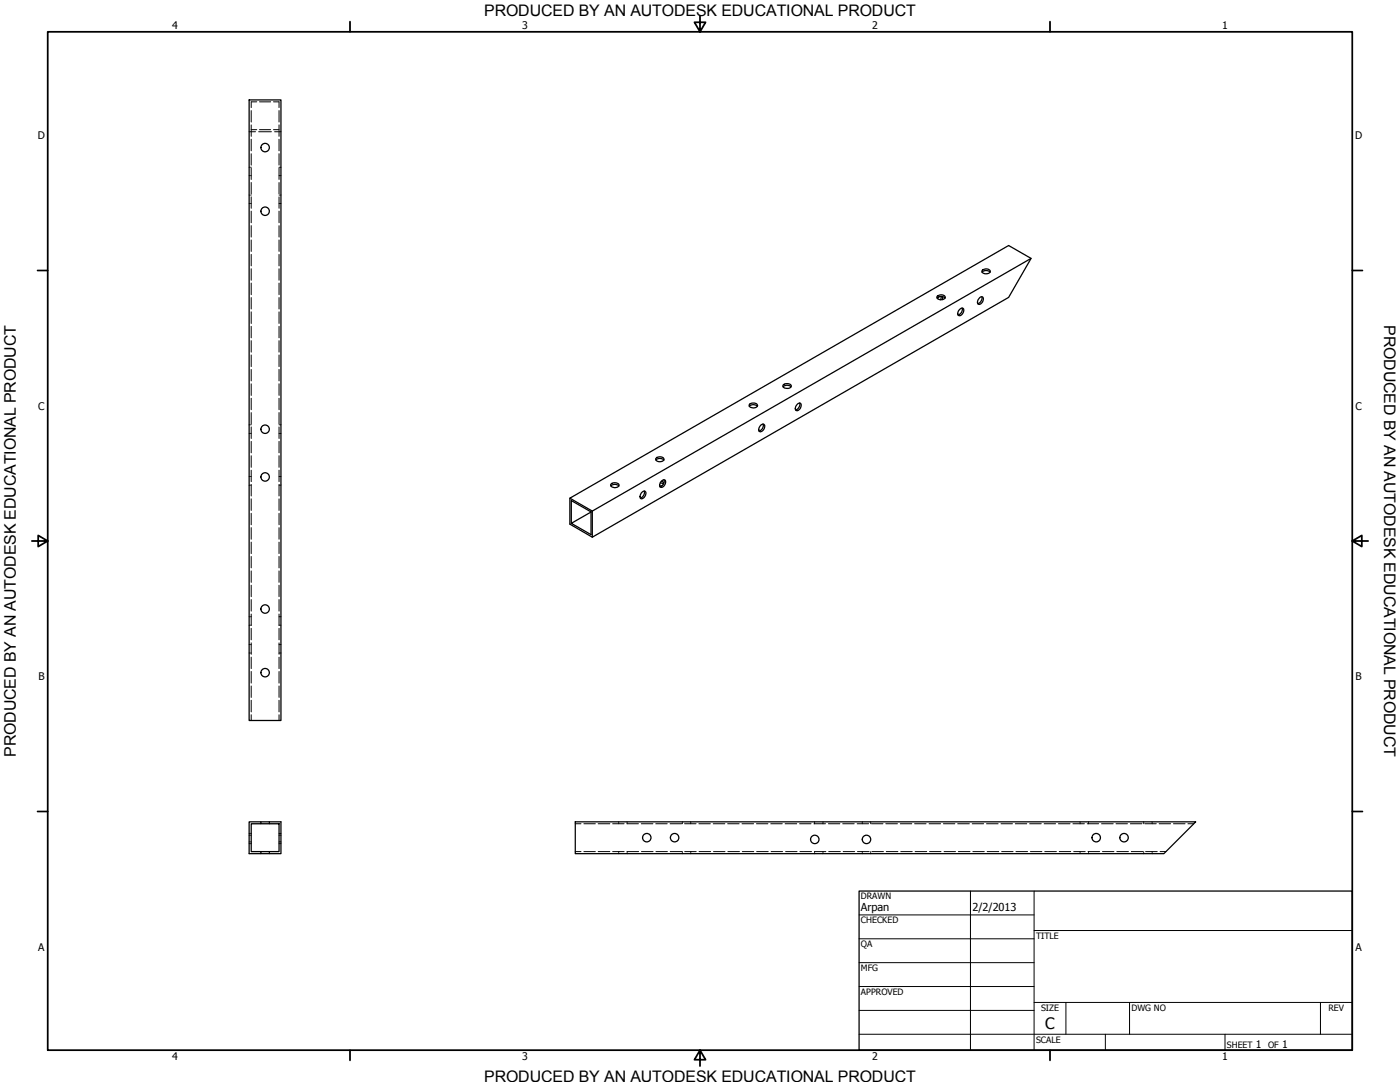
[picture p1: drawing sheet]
<svg xmlns="http://www.w3.org/2000/svg" width="559mm" height="432mm" viewBox="0 0 559 432" stroke-linecap="round" stroke-linejoin="round" font-family="sans-serif">
<!-- layer: Visible (ANSI) -->
<g fill="none" stroke="#000" stroke-width=".51">
<path d="M99.4 39.9h12.7v247.6h-12.7zM374 118.9a2.3 2.3 0 0 1 3.2 0M374.1 118.2a2.06 2.06 0 0 1 3.2 .4 1.85 1.85 0 0 1-1.7 1 1.85 1.85 0 0 1-1.6-1.1zM374.8 118.4l-.6 .8M375.7 118.3l-.2 1.3M376.1 118.4l.1 1.2M391 118.8a.87 .87 0 0 1 1.4-.1 1.93 1.93 0 0 1-2 2.6l-.2-1.2zM391.9 118.4a2.26 2.26 0 0 1-1.6 2.8M392 108.6a2.15 2.15 0 0 1 3.2 0M392 107.9a2.06 2.06 0 0 1 3.3 .4 1.87 1.87 0 0 1-1.7 1 1.87 1.87 0 0 1-1.7-1.1zM411.5 103.1l-175.1 100.9v10.4M382.8 123.7a.99 .99 0 0 1 1.4-.7 .99 .99 0 0 1 .4 1.5l-.6 1a.92 .92 0 0 1-1.3 .4 .92 .92 0 0 1-.4-1.2z"/>
<path d="M384 122.9a2.14 2.14 0 0 1-1.6 2.8M312.5 154.4a2.3 2.3 0 0 1 3.2 0M312.6 153.6a2.17 2.17 0 0 1 3.2 .4 1.87 1.87 0 0 1-1.7 1 1.87 1.87 0 0 1-1.6-1.1zM299.1 162.1a2.3 2.3 0 0 1 3.2 0M299.1 161.4a2.12 2.12 0 0 1 3.3 .4 1.85 1.85 0 0 1-1.7 1 1.85 1.85 0 0 1-1.7-1.1zM303.7 169.6l.8-.4a1.6 1.6 0 0 1 .8 1.6 1.6 1.6 0 0 1-1.1 1.3l-.8 .2a1.61 1.61 0 0 1 .3-2.7zM304.5 169.2a2.23 2.23 0 0 1-1.5 2.8M318.3 161.2a.81 .81 0 0 1 1.1-.3 .81 .81 0 0 1 .4 1 1.5 1.5 0 0 1-.6 1.6 1.5 1.5 0 0 1-1.7 0v-.9zM319.2 160.8a2.26 2.26 0 0 1-1.6 2.8M227.5 198.8v10.4l8.9 5.2 166.2-95.7 8.9-15.6-8.9-5.1-175.1 100.8 8.9 5.2M243.8 193.9a2.3 2.3 0 0 1 3.2 0M243.9 193.2a2.06 2.06 0 0 1 3.2 .4 1.85 1.85 0 0 1-1.7 1 1.85 1.85 0 0 1-1.7-1.1z"/>
<path d="M256.3 196.3a.81 .81 0 0 1 1.1-.3 .81 .81 0 0 1 .4 1l-.7 1.5-1.1 .6-.5-.9zM257.2 196a2.37 2.37 0 0 1-1.6 2.8M261.8 183.6a2.3 2.3 0 0 1 3.2 0M262.2 182.6a1.72 1.72 0 0 1 2.8 1 1.97 1.97 0 0 1-3.3-.5zM263.5 192.7l1.3 .5M263.8 192.2a.99 .99 0 0 1 1.4-.7 .99 .99 0 0 1 .4 1.5l-.6 1a.88 .88 0 0 1-1.2 .5 .88 .88 0 0 1-.4-1.3zM264 192.1l1 .6M264.2 193.9l-.9 .1M265 191.5a2.23 2.23 0 0 1-1.6 2.7M235.9 204.3l-7.9 4.6 7.9 4.5v-9.1l-7.9-4.5v9.1M99.4 328h12.7v12.7h-12.7zM100.3 328.7h11.1v11.2h-11.1z"/>
<path d="M229.6 328h247.7l-12.7 12.7h-235z"/>
<circle cx="105.8" cy="58.9" r="1.68"/>
<circle cx="105.8" cy="84.3" r="1.68"/>
<circle cx="105.8" cy="171.3" r="1.68"/>
<circle cx="105.8" cy="190.3" r="1.68"/>
<circle cx="105.8" cy="243" r="1.68"/>
<circle cx="105.8" cy="268.4" r="1.68"/>
<circle cx="258.2" cy="334.3" r="1.68"/>
<circle cx="269.3" cy="334.3" r="1.68"/>
<circle cx="325.2" cy="335" r="1.68"/>
<circle cx="345.9" cy="335" r="1.68"/>
<circle cx="437.5" cy="334.3" r="1.68"/>
<circle cx="448.7" cy="334.3" r="1.68"/>
</g>
<!-- layer: Hidden (ANSI) -->
<g fill="none" stroke="#000" stroke-width=".4">
<path d="M99.4 52.6h2.6M100.3 51.8h2.2M100.3 44.1v4.6M100.3 49.8v4.6M100.3 55.6v4.6M102.5 40.6h-2.2v2.3M103.3 52.6h5M103.6 51.8h4.4M103.6 40.6h4.4M109.2 51.8h2.2M109.2 40.6h2.2v2.3M109.6 52.6h2.5"/>
<path d="M111.4 44.1v4.6M111.4 49.8v4.6M111.4 55.6v4.6M99.4 66.7h.3M99.4 70.1h.3M99.4 77.9h.3M100 66.7h.3M100 70.1h.3M100 77.9h.3M100.3 61.3v4.6M100.3 67.1v4.5M100.3 72.8v4.6"/>
<path d="M100.3 78.5v4.6M111.4 61.3v4.6M111.4 67.1v4.5M111.4 72.8v4.6M111.4 78.5v4.6M111.4 66.7h.2M111.4 70.1h.2M111.4 77.9h.2M111.9 66.7h.2M111.9 70.1h.2M111.9 77.9h.2M99.4 81.2h.3"/>
<path d="M100 81.2h.3M100.3 84.3v4.6M100.3 90v4.6M100.3 95.8v4.5M111.4 84.3v4.6M111.4 90v4.6M111.4 95.8v4.5M111.4 81.2h.2M111.9 81.2h.2M100.3 101.5v4.6M100.3 107.3v4.5M100.3 113v4.6"/>
<path d="M100.3 118.7v4.6M111.4 101.5v4.6M111.4 107.3v4.5M111.4 113v4.6M111.4 118.7v4.6M100.3 124.5v4.6M100.3 130.2v4.6M100.3 136v4.5M111.4 124.5v4.6M111.4 130.2v4.6M111.4 136v4.5M100.3 141.7v4.6"/>
<path d="M100.3 147.4v4.6M100.3 153.2v4.6M100.3 158.9v4.6M111.4 141.7v4.6M111.4 147.4v4.6M111.4 153.2v4.6M111.4 158.9v4.6M99.4 173h.3M99.4 169.5h.3M100 173h.3M100 169.5h.3M100.3 164.7v4.5"/>
<path d="M100.3 170.4v4.6M100.3 176.1v4.6M111.4 164.7v4.5M111.4 170.4v4.6M111.4 176.1v4.6M111.4 173h.2M111.4 169.5h.2M111.9 173h.2M111.9 169.5h.2M99.4 193.6h.3M99.4 190.2h.3M100 193.6h.3"/>
<path d="M100 190.2h.3M100.3 181.9v4.6M100.3 187.6v4.6M100.3 193.4v4.5M100.3 199.1v4.6M111.4 181.9v4.6M111.4 187.6v4.6M111.4 193.4v4.5M111.4 199.1v4.6M111.4 193.6h.2M111.4 190.2h.2M111.9 193.6h.2"/>
<path d="M111.9 190.2h.2M100.3 204.9v4.5M100.3 210.6v4.6M100.3 216.3v4.6M111.4 204.9v4.5M111.4 210.6v4.6M111.4 216.3v4.6M100.3 222.1v4.5M100.3 227.8v4.6M100.3 233.6v4.5M100.3 239.3v4.6M111.4 222.1v4.5"/>
<path d="M111.4 227.8v4.6M111.4 233.6v4.5M111.4 239.3v4.6M99.4 246.1h.3M99.4 249.5h.3M99.4 257.2h.3M100 246.1h.3M100 249.5h.3M100 257.2h.3M100.3 245v4.6M100.3 250.8v4.5M100.3 256.5v4.6"/>
<path d="M111.4 245v4.6M111.4 250.8v4.5M111.4 256.5v4.6M111.4 246.1h.2M111.4 249.5h.2M111.4 257.2h.2M111.9 246.1h.2M111.9 249.5h.2M111.9 257.2h.2M99.4 260.6h.3M100 260.6h.3M100.3 262.3v4.5"/>
<path d="M100.3 268v4.6M100.3 273.7v4.6M100.3 279.5v4.6M111.4 262.3v4.5M111.4 268v4.6M111.4 273.7v4.6M111.4 279.5v4.6M111.4 260.6h.2M111.9 260.6h.2M100.3 285.2v2.3M111.4 285.2v2.3M99.4 332.6h.3"/>
<path d="M99.4 336h.3M99.4 336.7h.3M99.4 333.3h.3M100 332.6h.3M100 336h.3M100 336.7h.3M100 333.3h.3M104.1 328v.2M104.1 328.5v.2M104.1 339.9v.3M107.5 328v.2M107.5 328.5v.2"/>
<path d="M107.5 339.9v.3M111.4 332.6h.2M111.4 336h.2M111.4 336.7h.2M111.4 333.3h.2M111.9 332.6h.2M111.9 336h.2M111.9 336.7h.2M111.9 333.3h.2M229.6 339.9h2.3M229.6 328.7h2.3M233 339.9h4.6"/>
<path d="M233 328.7h4.6M238.8 339.9h4.6M238.8 328.7h4.6M244.5 339.9h4.6M244.5 328.7h4.6M247 328v.2M247 328.5v.2M247 339.9v.3M250.3 328.7h4.5M250.3 328v.2M250.3 328.5v.2M254.9 339.9h-4.6v.3"/>
<path d="M256 328.7h4.6M256 339.9h4.7M261.7 328.7h4.6M261.8 339.9h4.6M267.5 328.7h4.6M267.5 339.9h4.7M272.4 328v.2M272.4 328.5v.2M272.4 339.9v.3M273.2 328.7h4.6M273.3 339.9h4.6M275.7 328v.2"/>
<path d="M275.7 328.5v.2M275.7 339.9v.3M279 328.7h4.5M279 339.9h4.7M284.7 328.7h4.6M284.8 339.9h4.6M290.4 328.7h4.6M290.5 339.9h4.6M296.2 328.7h4.6M296.3 339.9h4.6M301.9 328.7h4.6M302 339.9h4.6"/>
<path d="M307.7 328.7h4.5M307.8 339.9h4.6M313.4 328.7h4.6M313.6 339.9h4.5M319.2 328.7h4.5M319.3 339.9h4.6M324.9 328.7h4.6M325.1 328v.2M325.1 328.5v.2M328.5 328v.2M328.5 328.5v.2M328.5 339.9v.3"/>
<path d="M329.6 339.9h-4.5v.3M330.6 328.7h4.6M330.8 339.9h4.6M336.4 328.7h4.5M336.5 339.9h4.6M342.1 328.7h4.6M342.3 339.9h4.6M344.2 328v.2M344.2 328.5v.2M344.2 339.9v.3M347.5 328v.2M347.5 328.5v.2"/>
<path d="M347.5 339.9v.3M347.9 328.7h4.5M348 339.9h4.6M353.6 328.7h4.6M353.8 339.9h4.6M359.3 328.7h4.6M359.5 339.9h4.6M365.1 328.7h4.5M365.3 339.9h4.6M370.8 328.7h4.6M371 339.9h4.6M376.6 328.7h4.5"/>
<path d="M376.8 339.9h4.6M382.3 328.7h4.6M382.5 339.9h4.7M388 328.7h4.6M388.3 339.9h4.6M393.8 328.7h4.6M394 339.9h4.7M399.5 328.7h4.6M399.8 339.9h4.6M405.3 328.7h4.5M405.5 339.9h4.6M411 328.7h4.6"/>
<path d="M411.3 339.9h4.6M416.8 328.7h4.5M417 339.9h4.6M422.5 328.7h4.6M422.8 339.9h4.6M428.2 328.7h4.6M428.6 339.9h4.5M431.1 328v.2M431.1 328.5v.2M431.1 339.9v.3M434 328.7h4.5M434.3 339.9h4.6"/>
<path d="M434.5 328v.2M434.5 328.5v.2M434.5 339.9v.3M439.7 328.7h4.6M440.1 339.9h4.5M445.5 328.7h4.5M445.8 339.9h4.6M451.2 328.7h4.6M451.5 339.9h4.6M456.5 328v.2M456.5 328.5v.2M456.5 339.9v.3"/>
<path d="M456.9 328.7h4.6M457.3 339.9h4.6M459.9 328v.2M459.9 328.5v.2M459.9 339.9v.3M462.7 328.7h4.5M463 339.9h2.3M468.4 328.7h4.6M474.2 328.7h2.2M104.1 340.4v.3M107.5 340.4v.3M247 340.4v.3"/>
<path d="M250.3 340.4v.3M272.4 340.4v.3M275.7 340.4v.3M325.1 340.4v.3M328.5 340.4v.3M344.2 340.4v.3M347.5 340.4v.3M431.1 340.4v.3M434.5 340.4v.3M456.5 340.4v.3M459.9 340.4v.3"/>
</g>
<!-- layer: Border (ANSI) -->
<g fill="none" stroke="#000" stroke-width=".7">
<path d="M19 12.7h520.8v406.4h-520.8zM139.7 8.6v4.1M279.4 6.3v6.4l-2.2-3.8h4.4l-2.2 3.8M419.1 8.6v4.1M15 107.9h4M539.8 107.9h4M12.7 215.9h6.3l-3.8-2.2v4.4l3.8-2.2M539.8 215.9l3.8 2.2v-4.4l-3.8 2.2h6.3M15 323.8h4M539.8 323.8h4M139.7 419.1v4.1M279.4 419.1l2.2 3.8h-4.4l2.2-3.8v6.3"/>
<path d="M419.1 419.1v4.1"/>
</g>
<!-- layer: Title (ANSI) -->
<g fill="none" stroke="#000" stroke-width=".4">
<path d="M387.3 355.6v63.5M412.7 355.6v63.5M342.9 365.1h69.8M342.9 374.6h69.8M412.7 371.3h127.1M342.9 384.2h69.8M342.9 393.7h69.8M342.9 412.7h196.9M342.9 403.2h69.8M412.7 400h127.1M425.4 400v12.7M441.2 412.7v6.4"/>
<path d="M450.8 400v12.7M488.9 412.7v6.4M527 400v12.7"/>
</g>
<path d="M342.9 355.6h196.9v63.5h-196.9z" fill="none" stroke="#000" stroke-width=".51"/>
<g font-size="6.4">
<text x="552.4" y="129.8" transform="rotate(90 552.4 129.8)">PRODUCED BY AN AUTODESK EDUCATIONAL PRODUCT</text>
<text x="6.3" y="302" transform="rotate(-90 6.3 302)">PRODUCED BY AN AUTODESK EDUCATIONAL PRODUCT</text>
</g>
<g font-size="6.3">
<text x="193.3" y="6.3">PRODUCED BY AN AUTODESK EDUCATIONAL PRODUCT</text>
<text x="417.2" y="410.6">C</text>
<text x="193.3" y="431.8">PRODUCED BY AN AUTODESK EDUCATIONAL PRODUCT</text>
</g>
<g font-size="4.4">
<text x="343.7" y="363.5">Arpan</text>
<text x="388.1" y="363.7">2/2/2013</text>
</g>
<g font-size="4.2">
<text x="68.7" y="11.7">4</text>
<text x="208.4" y="11.7">3</text>
<text x="348.1" y="11.7">2</text>
<text x="487.8" y="11.7">1</text>
<text x="15.1" y="55.5">D</text>
<text x="540.9" y="55.5">D</text>
<text x="15.2" y="163.4">C</text>
<text x="541" y="163.4">C</text>
<text x="15.3" y="271.4">B</text>
<text x="541.1" y="271.4">B</text>
<text x="15.2" y="379.3">A</text>
<text x="541" y="379.3">A</text>
<text x="501.3" y="418.3">1</text>
<text x="511.8" y="418.3">1</text>
<text x="68.7" y="423.2">4</text>
<text x="208.4" y="423.2">3</text>
<text x="348.1" y="423.2">2</text>
<text x="487.8" y="423.2">1</text>
</g>
<g font-size="3.5">
<text x="343.7" y="358.9">DRAWN</text>
<text x="343.7" y="368.5">CHECKED</text>
<text x="413.5" y="374.6">TITLE</text>
<text x="343.7" y="378">QA</text>
<text x="343.7" y="387.5">MFG</text>
<text x="343.7" y="397.1">APPROVED</text>
<text x="415.5" y="403.4">SIZE</text>
<text x="451.6" y="403.4">DWG NO</text>
<text x="530.3" y="403.4">REV</text>
<text x="413.5" y="416.1">SCALE</text>
<text x="489.7" y="418.3">SHEET</text>
<text x="506.2" y="418.3">OF</text>
</g>
</svg>
